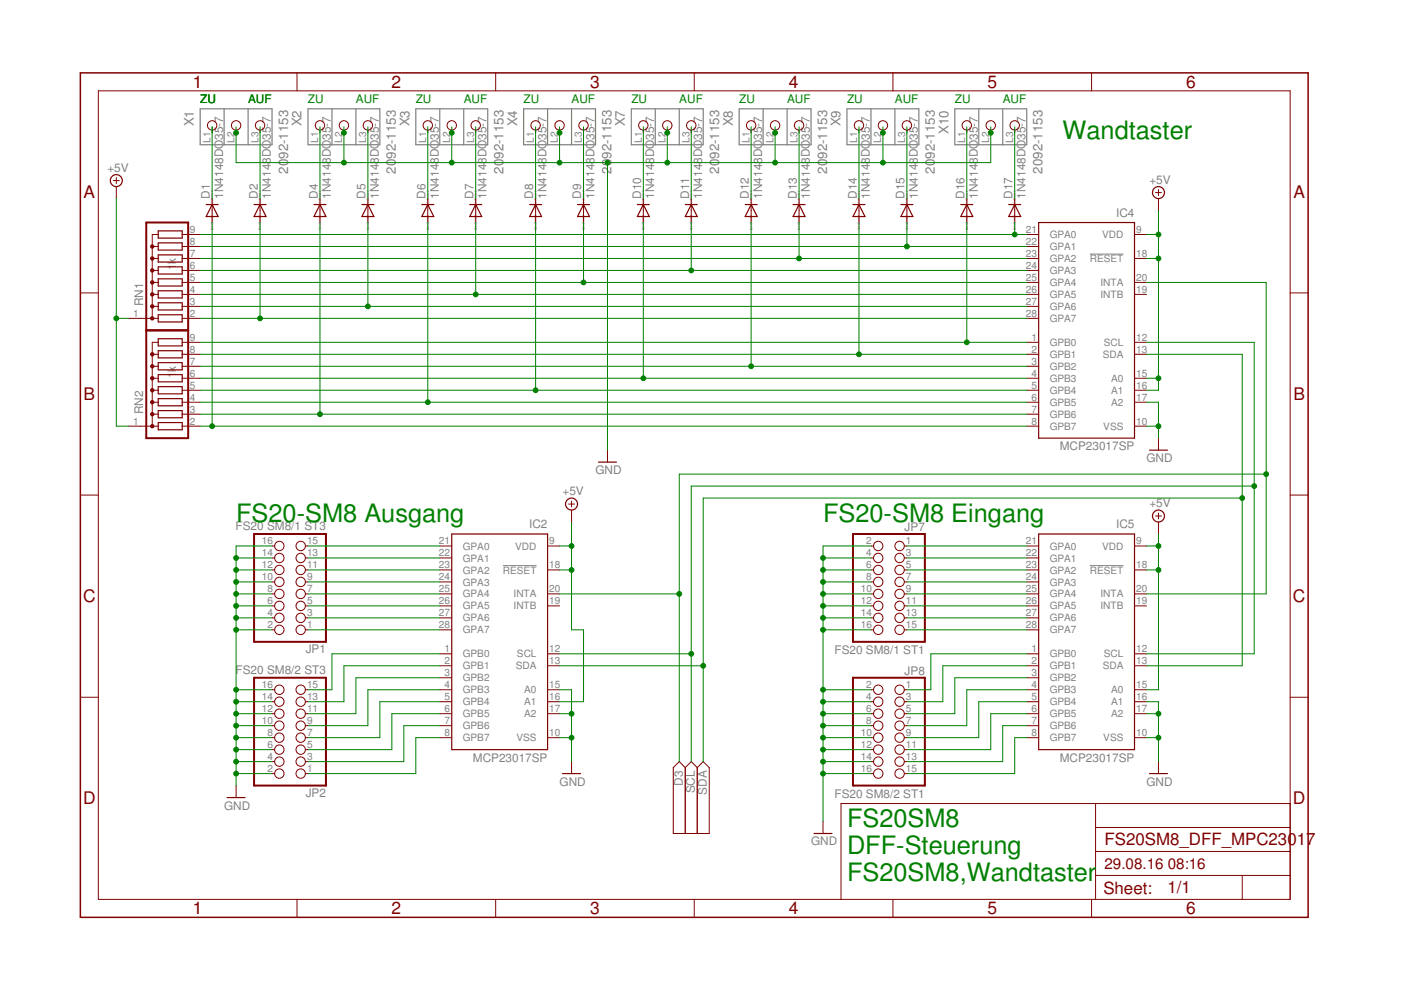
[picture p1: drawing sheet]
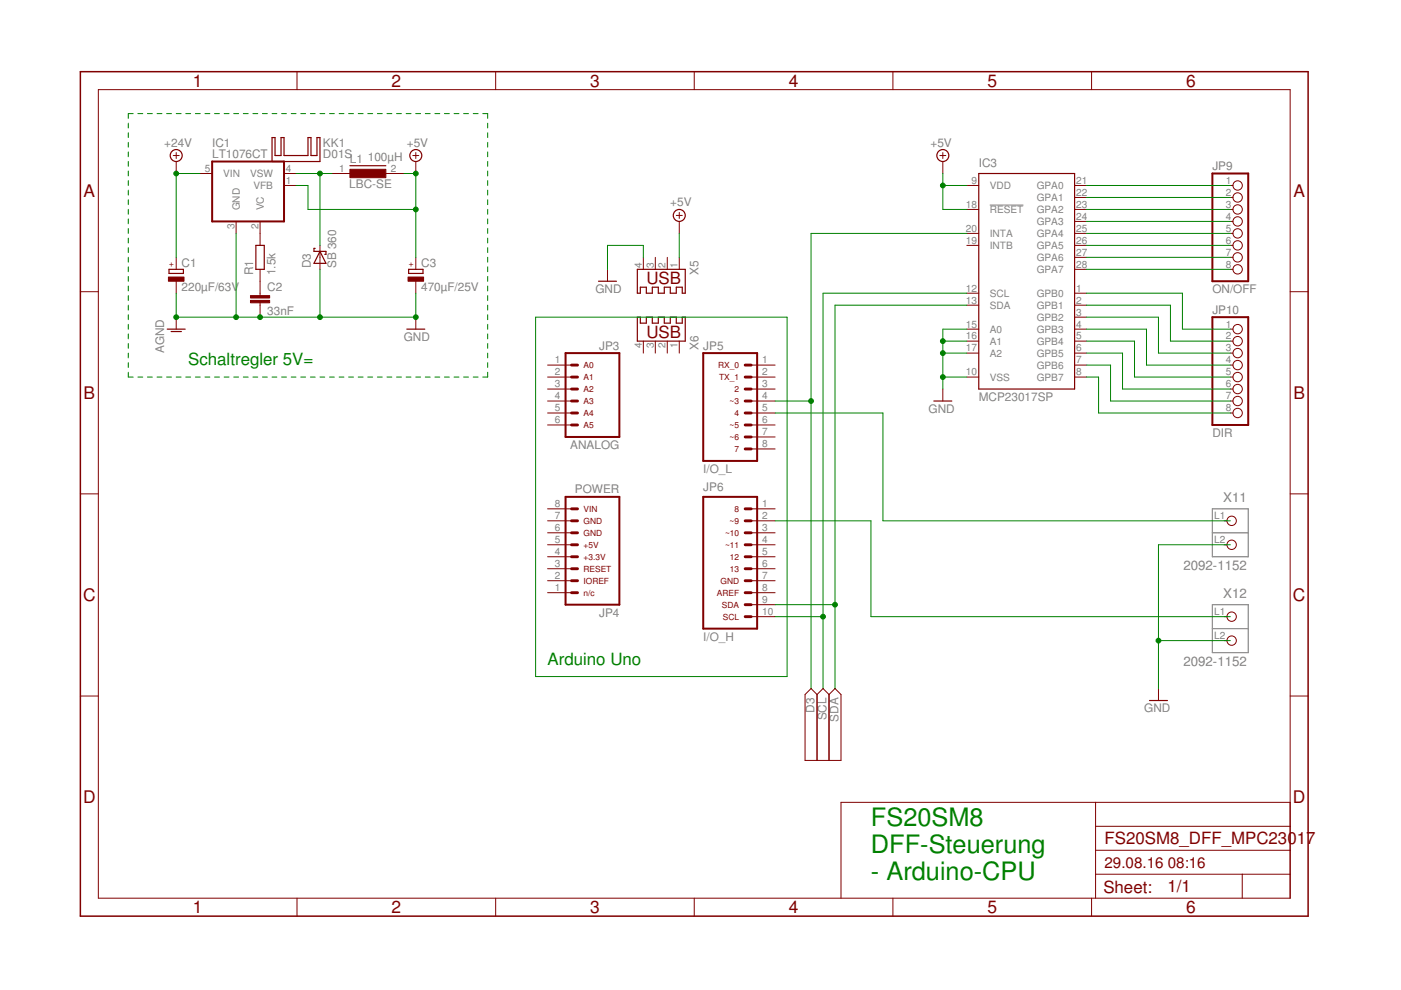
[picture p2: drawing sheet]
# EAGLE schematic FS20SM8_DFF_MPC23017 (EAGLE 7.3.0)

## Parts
C1  220µF/63V  CPOL-EUE5-10.5  [E5-10,5]
C2  33nF  C-EU050-035X075  [C050-035X075]
C3  470µF/25V  CPOL-EUE5-10.5  [E5-10,5]
D1  1N4148DO35-7  [DO35-7]
D2  1N4148DO35-7  [DO35-7]
D3  SB 360  SCHOTTKY-DIODEDO201T15  [DO201T15]
D4  1N4148DO35-7  [DO35-7]
D5  1N4148DO35-7  [DO35-7]
D6  1N4148DO35-7  [DO35-7]
D7  1N4148DO35-7  [DO35-7]
D8  1N4148DO35-7  [DO35-7]
D9  1N4148DO35-7  [DO35-7]
D10  1N4148DO35-7  [DO35-7]
D11  1N4148DO35-7  [DO35-7]
D12  1N4148DO35-7  [DO35-7]
D13  1N4148DO35-7  [DO35-7]
D14  1N4148DO35-7  [DO35-7]
D15  1N4148DO35-7  [DO35-7]
D16  1N4148DO35-7  [DO35-7]
D17  1N4148DO35-7  [DO35-7]
IC1  LT1076CT  [TO220-5]
IC2  MCP23017SP  [DIL28-3]
IC3  MCP23017SP  [DIL28-3]
IC4  MCP23017SP  [DIL28-3]
IC5  MCP23017SP  [DIL28-3]
JP1  FS20 SM8/1 ST3  PINHD-2X8  [2X08]
JP2  FS20 SM8/2 ST3  PINHD-2X8  [2X08]
JP3  ARDUINO_CONN-ANALOGSIP  [CONN-1X06]
JP4  ARDUINO_CONN-POWERSIP  [CONN-1X08]
JP5  ARDUINO_CONN-IO_LSIP  [CONN-1X08]
JP6  ARDUINO_CONN-IO_HSIP  [CONN-1X10]
JP7  FS20 SM8/1 ST1  PINHD-2X8  [2X08]
JP8  FS20 SM8/2 ST1  PINHD-2X8  [2X08]
JP9  ON/OFF  PINHD-1X8  [1X08]
JP10  DIR  PINHD-1X8  [1X08]
KK1  D01S  [D01S]
L1  LBC-SE  [LBC-SE]
R1  1.5k  R-EU_0204/2V  [0204V]
RN1  G08R  [SIL9]
RN2  G08R  [SIL9]
X1  2092-1153  [P-2092-1153]
X2  2092-1153  [P-2092-1153]
X3  2092-1153  [P-2092-1153]
X4  2092-1153  [P-2092-1153]
X5  USB-A003  [USB-A003]
X6  USB-A003  [USB-A003]
X7  2092-1153  [P-2092-1153]
X8  2092-1153  [P-2092-1153]
X9  2092-1153  [P-2092-1153]
X10  2092-1153  [P-2092-1153]
X11  2092-1152  [P-2092-1152]
X12  2092-1152  [P-2092-1152]

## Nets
+5V: C3.+ IC1.1(VFB) IC2.9(VDD) IC2.16(A1) IC2.18(!RESET) IC3.9(VDD) IC3.18(!RESET) IC4.9(VDD) IC4.15(A0) IC4.16(A1) IC4.18(!RESET) IC5.9(VDD) IC5.15(A0) IC5.18(!RESET) L1.2 RN1.1 RN2.1 X5.1
+24V: C1.+ IC1.5(VIN)
AGND: C1.- C2.2 C3.- D3.A IC1.3(GND) ; supply symbol labelled GND
GND: IC2.10(VSS) IC2.15(A0) IC2.17(A2) IC3.10(VSS) IC3.15(A0) IC3.16(A1) IC3.17(A2) IC4.10(VSS) IC4.17(A2) IC5.10(VSS) IC5.16(A1) IC5.17(A2) JP1.2 JP1.4 JP1.6 JP1.8 JP1.10 JP1.12 JP1.14 JP1.16 JP2.2 JP2.4 JP2.6 JP2.8 JP2.10 JP2.12 JP2.14 JP2.16 JP7.2 JP7.4 JP7.6 JP7.8 JP7.10 JP7.12 JP7.14 JP7.16 JP8.2 JP8.4 JP8.6 JP8.8 JP8.10 JP8.12 JP8.14 JP8.16 X1.L2(P2) X2.L2(P2) X3.L2(P2) X4.L2(P2) X5.4 X7.L2(P2) X8.L2(P2) X9.L2(P2) X10.L2(P2)
N$2: JP5.5
N$3: IC3.20(INTA) JP5.4
N$4: IC3.12(SCL) JP6.10
N$5: IC3.13(SDA) JP6.9
N$6: JP6.2
N$12: IC3.1(GPB0) JP10.1
N$13: IC3.2(GPB1) JP10.2
N$14: IC3.3(GPB2) JP10.3
N$15: IC3.4(GPB3) JP10.4
N$16: IC1.2(VC) R1.2
N$17: IC3.5(GPB4) JP10.5
N$18: IC3.6(GPB5) JP10.6
N$19: IC2.21(GPA0) JP1.15
N$20: IC3.7(GPB6) JP10.7
N$21: D1.C X1.L1(P1)
N$22: D2.C X1.L3(P3)
N$23: D5.C X2.L3(P3)
N$24: D4.C X2.L1(P1)
N$25: D7.C X3.L3(P3)
N$26: D6.C X3.L1(P1)
N$27: D8.C X4.L1(P1)
N$28: IC3.21(GPA0) JP9.1
N$29: IC3.22(GPA1) JP9.2
N$30: IC3.23(GPA2) JP9.3
N$31: IC3.24(GPA3) JP9.4
N$32: D9.C X4.L3(P3)
N$33: D10.C X7.L1(P1)
N$34: D11.C X7.L3(P3)
N$35: D12.C X8.L1(P1)
N$36: IC3.25(GPA4) JP9.5
N$37: IC3.26(GPA5) JP9.6
N$38: IC3.27(GPA6) JP9.7
N$39: IC3.28(GPA7) JP9.8
N$48: D13.C X8.L3(P3)
N$49: C2.1 R1.1
N$50: D14.C X9.L1(P1)
N$51: D15.C X9.L3(P3)
N$52: D16.C X10.L1(P1)
N$53: D17.C X10.L3(P3)
N$54: IC3.8(GPB7) JP10.8
N$55: IC5.1(GPB0) JP8.1
N$56: IC5.2(GPB1) JP8.3
N$57: IC5.3(GPB2) JP8.5
N$61: IC2.22(GPA1) JP1.13
N$62: IC2.23(GPA2) JP1.11
N$63: D3.C IC1.4(VSW) L1.1
N$67: IC2.24(GPA3) JP1.9
N$68: IC2.25(GPA4) JP1.7
N$71: IC2.26(GPA5) JP1.5
N$73: IC2.27(GPA6) JP1.3
N$74: IC2.28(GPA7) JP1.1
N$75: IC5.21(GPA0) JP7.1
N$76: IC5.22(GPA1) JP7.3
N$77: IC5.23(GPA2) JP7.5
N$78: IC5.24(GPA3) JP7.7
N$79: IC5.25(GPA4) JP7.9
N$80: IC5.26(GPA5) JP7.11
N$83: IC5.27(GPA6) JP7.13
N$84: IC5.28(GPA7) JP7.15
N$85: IC5.4(GPB3) JP8.7
N$86: IC5.5(GPB4) JP8.9
N$87: IC5.6(GPB5) JP8.11
N$88: IC5.7(GPB6) JP8.13
N$89: IC5.8(GPB7) JP8.15
N$91: IC2.12(SCL) IC4.12(SCL) IC5.12(SCL)
N$92: IC2.13(SDA) IC4.13(SDA) IC5.13(SDA)
N$93: IC2.20(INTA) IC4.20(INTA) IC5.20(INTA)
N$95: D17.A IC4.21(GPA0) RN1.9
N$99: D16.A IC4.1(GPB0) RN2.9
N$100: D14.A IC4.2(GPB1) RN2.8
N$101: D13.A IC4.23(GPA2) RN1.7
N$102: D12.A IC4.3(GPB2) RN2.7
N$103: D11.A IC4.24(GPA3) RN1.6
N$104: D10.A IC4.4(GPB3) RN2.6
N$105: D15.A IC4.22(GPA1) RN1.8
N$106: D9.A IC4.25(GPA4) RN1.5
N$107: D8.A IC4.5(GPB4) RN2.5
N$108: D7.A IC4.26(GPA5) RN1.4
N$109: D6.A IC4.6(GPB5) RN2.4
N$110: D5.A IC4.27(GPA6) RN1.3
N$111: D4.A IC4.7(GPB6) RN2.3
N$112: D2.A IC4.28(GPA7) RN1.2
N$113: D1.A IC4.8(GPB7) RN2.2
N$123: IC2.1(GPB0) JP2.15
N$127: IC2.2(GPB1) JP2.13
N$128: IC2.3(GPB2) JP2.11
N$129: IC2.4(GPB3) JP2.9
N$130: IC2.5(GPB4) JP2.7
N$131: IC2.6(GPB5) JP2.5
N$132: IC2.7(GPB6) JP2.3
N$133: IC2.8(GPB7) JP2.1
Unconnected: IC2.19(INTB) IC3.19(INTB) IC4.19(INTB) IC5.19(INTB) JP3.1 JP3.2 JP3.3 JP3.4 JP3.5 JP3.6 JP4.1 JP4.2 JP4.3 JP4.4 JP4.5 JP4.6 JP4.7 JP4.8 JP5.1 JP5.2 JP5.3 JP5.6 JP5.7 JP5.8 JP6.1 JP6.3 JP6.4 JP6.5 JP6.6 JP6.7 JP6.8 X5.2 X5.3 X6.1 X6.2 X6.3 X6.4 X11.L1(P1) X11.L2(P2) X12.L1(P1) X12.L2(P2)

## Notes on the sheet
- Schaltregler 5V=
- Arduino Uno
- FS20SM8
  DFF-Steuerung
  - Arduino-CPU
- ZU | ZU | ZU | AUF | AUF | ZU | AUF | ZU | AUF | ZU | AUF | ZU | AUF | ZU | AUF | ZU | AUF | ZU | AUF
- Wandtaster
- FS20-SM8 Ausgang | FS20-SM8 Eingang
- FS20SM8
  DFF-Steuerung
  FS20SM8,Wandtaster
